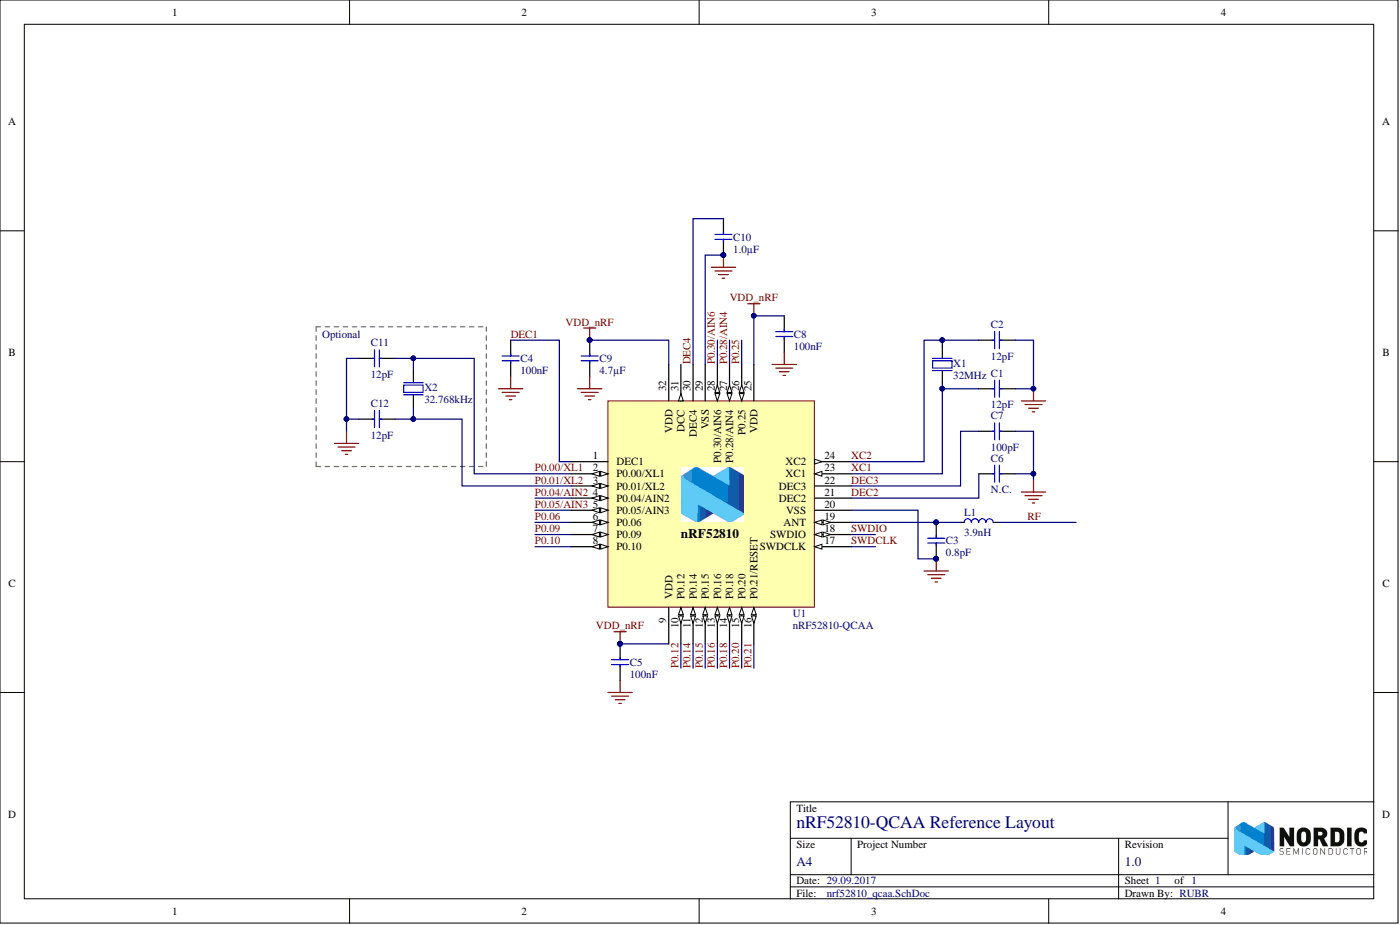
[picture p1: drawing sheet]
# Altium project nrf52810_qcaa.PrjPCB
1 sheet, 16 parts. Net scope: global (net labels, ports and power ports of the same name join across sheets).
Board file: nrf52810_qcaa.PcbDoc

## Sheet nrf52810_qcaa.SchDoc: nRF52810-QCAA Reference Layout
size A4; Revision: 1.0; SheetNumber: 1; SheetTotal: 1; DrawnBy: RUBR; DocumentSize: A4; PCAName: nRF52810-QCAA Reference Layout

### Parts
C1  12pF  [CAPC1005X04L]
C2  12pF  [CAPC1005X04L]
C3  0.8pF  [CAPC1005X04L]
C4  100nF  [CAPC1005X04L]
C5  100nF  [CAPC1005X04L]
C6  N.C.  [CAPC1005X04L]
C7  100pF  [CAPC1005X04L]
C8  100nF  [CAPC1005X04L]
C9  4.7µF  [CAPC1608X06L]
C10  1.0µF  [CAPC1608X06L]
C11  12pF  [CAPC1005X04L]
C12  12pF  [CAPC1005X04L]
L1  3.9nH  [INDC1005X04L]
U1  nRF52810-QCAA  [Nordic_QFN50P500X500X90-33N]
X1  32MHz  [BT-XTAL_2016]
X2  32.768kHz  [XTAL_3215]

### Blocks framed on the sheet
Optional: C11 C12 X2

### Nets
GND: C1.2 C2.2 C3.1 C4.2 C5.2 C6.1 C7.2 C8.2 C9.2 C10.1 C11.2 C12.2 U1.20(VSS) U1.29(VSS) U1.33 X1.2(GND) X1.4(GND)
VDD_nRF: C5.1 C8.1 C9.1 U1.9(VDD) U1.25(VDD) U1.32(VDD)
DEC1: C4.1 U1.1(DEC1)
DEC2: C6.2 U1.21(DEC2)
DEC3: C7.1 U1.22(DEC3)
DEC4: C10.2 U1.30(DEC4)
P0.00/XL1: C11.1 U1.2(P0.00/XL1) X2.1(inp)
P0.01/XL2: C12.1 U1.3(P0.01/XL2) X2.2(out)
P0.04/AIN2: U1.4(P0.04/AIN2)
P0.05/AIN3: U1.5(P0.05/AIN3)
P0.06: U1.6(P0.06)
P0.09: U1.7(P0.09)
P0.10: U1.8(P0.10)
P0.12: U1.10(P0.12)
P0.14: U1.11(P0.14)
P0.15: U1.12(P0.15)
P0.16: U1.13(P0.16)
P0.18: U1.14(P0.18)
P0.20: U1.15(P0.20)
P0.21: U1.16(P0.21/RESET)
P0.25: U1.26(P0.25)
P0.28/AIN4: U1.27(P0.28/AIN4)
P0.30/AIN6: U1.28(P0.30/AIN6)
RF: L1.2
SWDCLK: U1.17(SWDCLK)
SWDIO: U1.18(SWDIO)
XC1: C1.1 U1.23(XC1) X1.1(inp)
XC2: C2.1 U1.24(XC2) X1.3(out)
NetC3_2: C3.2 L1.1 U1.19(ANT)

Not connected (* = marked no-connect by the designer): U1 31(DCC)
